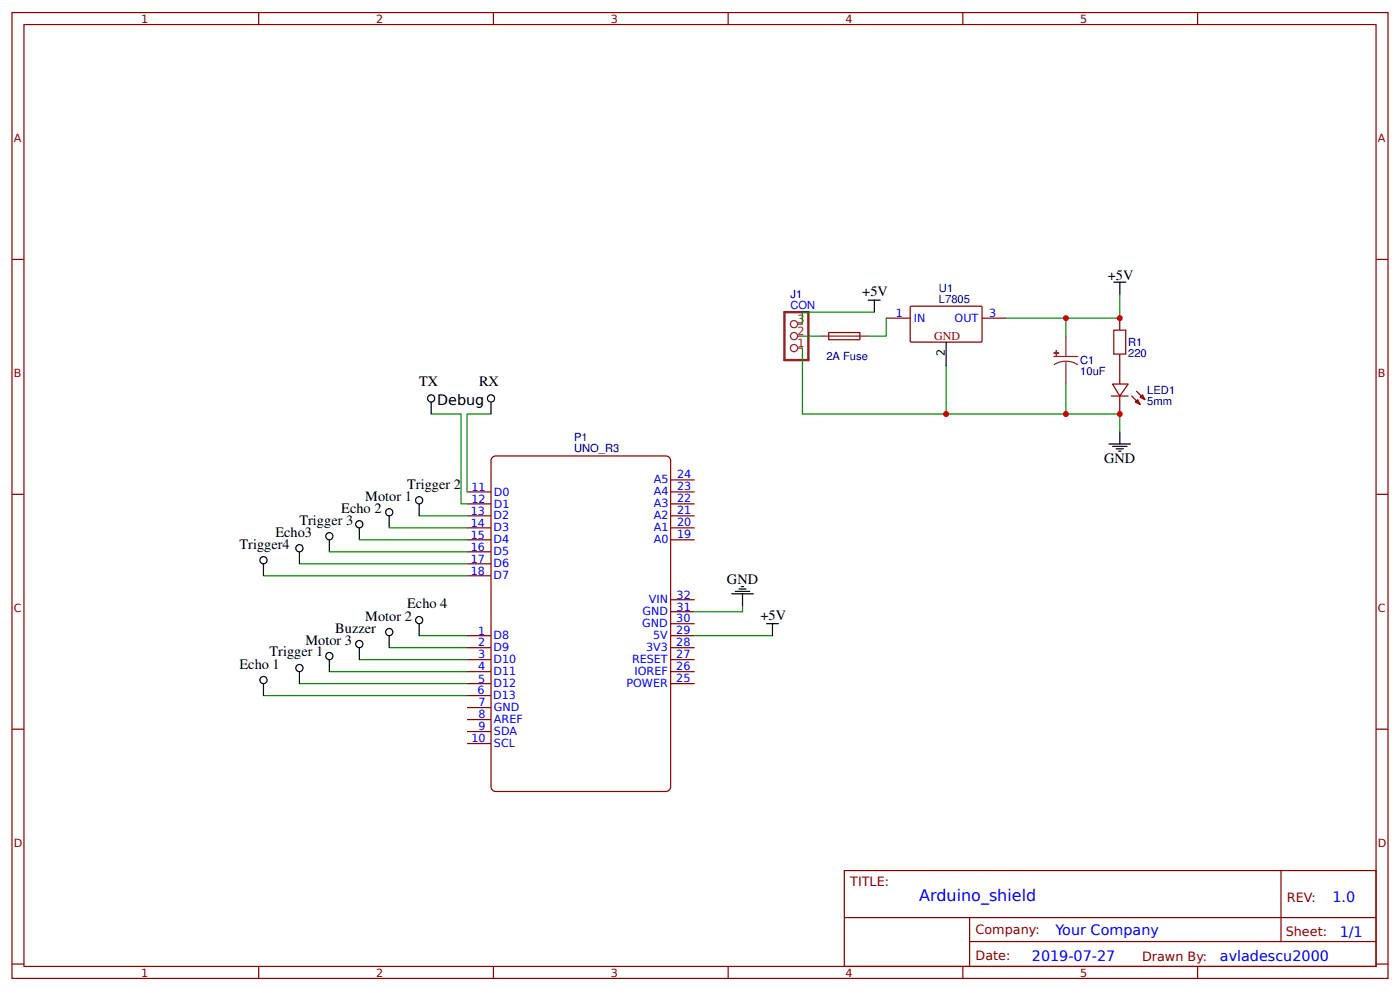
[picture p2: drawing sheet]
<svg xmlns="http://www.w3.org/2000/svg" width="309mm" height="219mm" viewBox="0 0 309 219" stroke-linecap="round" stroke-linejoin="round" font-family="sans-serif">
<g fill="none" stroke="#800" stroke-width=".26">
<path d="M2.6 2.8h304.1v213.2h-304.1zM5.3 5.4h298.7v208h-298.7zM57.1 2.8v2.6M109 2.8v2.6M160.9 2.8v2.6M212.7 2.8v2.6M264.6 2.8v2.6M2.6 57.3h2.7M304 57.3h2.7M183.1 73.4h6.8l.1 1.6h-6.9zM195.8 70.2h5.3M201.2 67.6h15.6l.2 .3-.1 7.5-.2 .1h-15.5l-.1-.2v-7.4z"/>
<path d="M217 70.2h5.2M247.4 70.2v2.7M247.4 78.2v6.6M245.5 87.4h3.7M245.8 84.8h3.4l-1.8 2.6zM247.4 87.4v4M250 87.4l1.9 1.9M250.8 88.8l.6-.6 .5 1.1zM251.1 86.4l1.8 1.8M251.9 87.7l.5-.5 .5 1zM2.6 109.1h2.7M103.2 108.6h5.3"/>
<path d="M103.2 111.3h5.3M103.2 113.9h5.3M103.2 116.5h5.3M103.2 119.2h5.3M148.2 108.6h5.3M148.2 111.3h5.3M148.2 113.9h5.3M148.2 116.5h5.3M148.2 119.2h5.3M148.2 106h5.3M304 109.1h2.7M103.2 121.8h5.3"/>
<path d="M103.2 124.5h5.3M103.2 127.1h5.3M148.2 137.7h5.3M148.2 135.1h5.3M148.2 132.4h5.3M103.2 140.4h5.3M103.2 143h5.3M103.2 145.7h5.3M103.2 148.3h5.3M103.2 150.9h5.3M103.2 153.6h5.3M103.2 156.2h5.3"/>
<path d="M103.2 158.9h5.3M148.2 140.4h5.3M148.2 143h5.3M148.2 145.7h5.3M148.2 148.3h5.3M148.2 150.9h5.3M2.6 161h2.7M103.2 161.5h5.3M103.2 164.2h5.3M304 161h2.7M186.5 192.2h117.5v21.2h-117.5zM283 192.2v15.7"/>
<path d="M2.6 212.9h2.7M57.1 213.4v2.6M109 213.4v2.6M160.9 213.4v2.6M186.6 202.6h117.3M212.7 213.4v2.6M214.2 207.9h89.7M214.2 202.6v10.6M264.6 213.4v2.6M304 212.9h2.7"/>
</g>
<path d="M108.7 101.1l.8-.4h37.6a1.06 1.06 0 0 1 1.1 1v72a1.06 1.06 0 0 1-1.1 1.1h-37.6a1.06 1.06 0 0 1-1-1.1v-72z" fill="none" stroke="#800000" stroke-width=".26"/>
<g fill="none" stroke="#080" stroke-width=".26">
<path d="M177.3 76.9v14.5h31.7v-10.6M177.3 74.2h3.9M193.1 68.9h-15.8v2.7M195.8 70.2v4h-4M235.5 70.2v4M247.4 65v5.2h-25.2M95.2 91.4h6.7v19.9h1.3M108.5 91.4h-5.3v17.2M235.5 84.8v6.6h-26.5M235.5 91.4h11.9v4M79.4 119.2h23.8M86 116.5h17.2"/>
<path d="M92.6 113.9h10.6M58.2 127.1h45M66.1 124.5h37.1M72.8 121.8h30.4M164 133.7v1.4h-10.5M58.2 153.6h45M66.1 150.9h37.1M72.8 148.3h30.4M79.4 145.7h23.8M86 143h17.2M92.6 140.4h10.6M153.5 140.4h17.2"/>
</g>
<g fill="none" stroke="#000" stroke-width=".26">
<path d="M191.8 66.3h2.7M193.1 66.3v2.6M209 75.5v5.3M246.1 62.3h2.6M247.4 62.3v2.7M95.2 88.8v2.6M108.5 88.8v2.6M245 98h4.8M245.8 98.6h3.2M246.6 99.1h1.6M247.1 99.6h.5M247.4 95.4v2.6"/>
<path d="M72.8 119.2v2.6M79.4 116.5v2.7M86 113.9v2.6M92.6 111.3v2.6M58.2 124.5v2.6M66.1 121.8v2.7M92.6 137.7v2.7M161.7 131.1h4.7M162.5 130.6h3.1M163.2 130h1.6M163.8 129.5h.5M164 131.1v2.6"/>
<path d="M169.3 137.7h2.7M170.7 137.7v2.7M58.2 150.9v2.7M66.1 148.3v2.6M72.8 145.7v2.6M79.4 143v2.7M86 140.4v2.6"/>
<circle cx="95.3" cy="88" r=".79"/>
<circle cx="108.5" cy="88" r=".79"/>
<circle cx="72.8" cy="118.4" r=".79"/>
<circle cx="79.4" cy="115.8" r=".79"/>
<circle cx="86" cy="113.1" r=".79"/>
<circle cx="92.6" cy="110.5" r=".79"/>
<circle cx="58.2" cy="123.7" r=".79"/>
<circle cx="66.1" cy="121" r=".79"/>
<circle cx="86" cy="139.6" r=".79"/>
<circle cx="92.6" cy="136.9" r=".79"/>
<circle cx="58.2" cy="150.2" r=".79"/>
<circle cx="66.1" cy="147.5" r=".79"/>
<circle cx="72.8" cy="144.9" r=".79"/>
<circle cx="79.4" cy="142.2" r=".79"/>
</g>
<g fill="none" stroke="#8d2323" stroke-width=".26">
<path d="M176.2 76.9h1.1M176.2 74.2h1.1M176.2 71.6h1.1M181.2 74.2h10.6M232.8 78.7h5.3M235.5 79.8l1.4 .1 1.2 .7M235.5 79.8l-1.4 .2-1.3 .6M235.5 74.2v4.5M235.5 79.8v5"/>
<circle cx="175.4" cy="71.6" r=".79"/>
<circle cx="175.4" cy="74.2" r=".79"/>
<circle cx="175.4" cy="76.9" r=".79"/>
</g>
<g fill="#8d2323" stroke="#8d2323" stroke-width=".26">
<path d="M232.8 77.9h1.1z"/>
<path d="M233.4 77.4v1z"/>
</g>
<path d="M173.3 68.9h5.3v10.6h-5.3z" fill="none" stroke="#8d2323" stroke-width=".53"/>
<path d="M246.1 72.9h2.6v5.3h-2.6z" fill="none" stroke="#a00000" stroke-width=".26"/>
<g fill="#c00">
<circle cx="235.5" cy="91.4" r=".66"/>
<circle cx="235.5" cy="70.2" r=".66"/>
<circle cx="247.4" cy="70.2" r=".66"/>
<circle cx="209" cy="91.4" r=".66"/>
<circle cx="247.4" cy="91.4" r=".66"/>
</g>
<text font-size="3.5" fill="#00f" x="203.1" y="199">Arduino_shield</text>
<g font-size="3.2">
<text x="190.5" y="65.4">+5V</text>
<text x="244.7" y="61.8">+5V</text>
<text x="92.6" y="85.3">TX</text>
<text x="96.6" y="89.4">Debug</text>
<text x="105.8" y="85.3">RX</text>
<text x="243.9" y="102.3">GND</text>
<text x="75.4" y="113.3">Echo 2</text>
<text x="80.7" y="110.7">Motor 1</text>
<text x="90" y="108">Trigger 2</text>
<text x="60.9" y="118.7">Echo3</text>
<text x="66.1" y="115.9">Trigger 3</text>
<text x="52.9" y="121.3">Trigger4</text>
<text x="160.6" y="129">GND</text>
<text x="80.7" y="137.2">Motor 2</text>
<text x="90" y="134.2">Echo 4</text>
<text x="168" y="136.9">+5V</text>
<text x="67.5" y="142.5">Motor 3</text>
<text x="74.1" y="139.8">Buzzer</text>
<text x="52.9" y="147.8">Echo 1</text>
<text x="59.5" y="144.8">Trigger 1</text>
</g>
<g font-size="3.2" fill="#00f">
<text x="294.4" y="199.2">1.0</text>
<text x="233.2" y="206.3">Your Company</text>
<text x="296" y="206.9">1/1</text>
<text x="228" y="212.2">2019-07-27</text>
<text x="269.5" y="212.1">avladescu2000</text>
</g>
<g font-size="2.8" fill="#800">
<text x="187.9" y="195.7">TITLE:</text>
<text x="284.3" y="199.2">REV:</text>
<text x="215.5" y="206.3">Company:</text>
<text x="284.1" y="206.8">Sheet:</text>
<text x="215.5" y="212.1">Date:</text>
<text x="252.3" y="212.1">Drawn By:</text>
</g>
<text font-size="2.6" fill="#800" x="206.4" y="75.2">GND</text>
<g font-size="2.5" fill="#800">
<text x="31.2" y="5">1</text>
<text x="83.1" y="5">2</text>
<text x="134.9" y="5">3</text>
<text x="186.8" y="5">4</text>
<text x="238.7" y="5">5</text>
<text x="3" y="31.4">A</text>
<text x="304.4" y="31.4">A</text>
<text x="3" y="83.2">B</text>
<text x="304.4" y="83.2">B</text>
<text x="3" y="135.1">C</text>
<text x="304.4" y="135.1">C</text>
<text x="3" y="186.9">D</text>
<text x="304.4" y="186.9">D</text>
<text x="31.2" y="215.6">1</text>
<text x="83.1" y="215.6">2</text>
<text x="134.9" y="215.6">3</text>
<text x="186.8" y="215.6">4</text>
<text x="238.7" y="215.6">5</text>
</g>
<g font-size="2.5" fill="#000080">
<text x="174.6" y="65.7">J1</text>
<text x="207.4" y="64.4">U1</text>
<text x="207.4" y="66.8">L7805</text>
<text x="249.2" y="76.4">R1</text>
<text x="182.6" y="79.4">2A Fuse</text>
<text x="238.7" y="82.7">10uF</text>
<text x="238.7" y="80.4">C1</text>
<text x="249.2" y="78.8">220</text>
<text x="253.5" y="89.4">5mm</text>
<text x="253.5" y="87">LED1</text>
<text x="126.8" y="99.9">UNO_R3</text>
<text x="126.8" y="97.5">P1</text>
</g>
<g font-size="2.5" fill="#00f">
<text x="174.6" y="68.1">CON</text>
<text x="197.9" y="70">1</text>
<text x="201.9" y="71">IN</text>
<text x="210.9" y="71">OUT</text>
<text x="218.5" y="70">3</text>
<text x="144.5" y="106.7">A5</text>
<text x="149.6" y="105.7">24</text>
<text x="104" y="113.6">13</text>
<text x="104.1" y="108.4">11</text>
<text x="104.1" y="111">12</text>
<text x="109.1" y="109.4">D0</text>
<text x="109.1" y="112.1">D1</text>
<text x="144.5" y="112">A3</text>
<text x="144.5" y="109.4">A4</text>
<text x="149.6" y="113.6">21</text>
<text x="149.6" y="110.9">22</text>
<text x="149.6" y="108.3">23</text>
<text x="104" y="116.3">14</text>
<text x="104" y="118.9">15</text>
<text x="109" y="114.7">D2</text>
<text x="109" y="117.3">D3</text>
<text x="109" y="120">D4</text>
<text x="144.5" y="119.9">A0</text>
<text x="144.5" y="117.3">A1</text>
<text x="144.5" y="114.6">A2</text>
<text x="149.6" y="118.9">19</text>
<text x="149.6" y="116.2">20</text>
<text x="104" y="121.6">16</text>
<text x="104" y="124.2">17</text>
<text x="109" y="122.6">D5</text>
<text x="109" y="125.3">D6</text>
<text x="104" y="126.9">18</text>
<text x="109" y="127.9">D7</text>
<text x="142" y="135.9">GND</text>
<text x="143.4" y="133.2">VIN</text>
<text x="149.4" y="137.4">30</text>
<text x="149.5" y="134.8">31</text>
<text x="149.5" y="132.2">32</text>
<text x="105.6" y="140.1">1</text>
<text x="105.6" y="142.7">2</text>
<text x="109" y="141.2">D8</text>
<text x="109" y="143.8">D9</text>
<text x="141.9" y="138.5">GND</text>
<text x="142.7" y="143.8">3V3</text>
<text x="144.3" y="141.1">5V</text>
<text x="149.4" y="140.1">29</text>
<text x="149.4" y="142.7">28</text>
<text x="105.6" y="145.4">3</text>
<text x="105.6" y="148">4</text>
<text x="109" y="146.4">D10</text>
<text x="109" y="149.1">D11</text>
<text x="139.6" y="146.4">RESET</text>
<text x="140.2" y="149.1">IOREF</text>
<text x="149.4" y="148">26</text>
<text x="149.4" y="145.4">27</text>
<text x="105.5" y="153.3">6</text>
<text x="105.6" y="150.7">5</text>
<text x="105.7" y="156">7</text>
<text x="108.9" y="154.3">D13</text>
<text x="109" y="151.8">D12</text>
<text x="138.4" y="151.7">POWER</text>
<text x="149.4" y="150.6">25</text>
<text x="105.7" y="158.6">8</text>
<text x="105.7" y="161.3">9</text>
<text x="109.1" y="157">GND</text>
<text x="109.1" y="159.7">AREF</text>
<text x="104.1" y="163.9">10</text>
<text x="109.1" y="162.3">SDA</text>
<text x="109.1" y="165">SCL</text>
</g>
<g font-size="2.5" fill="#8d2323">
<text x="176.2" y="71.3">3</text>
<text x="176.2" y="76.6">1</text>
<text x="176.2" y="74">2</text>
</g>
<text font-size="2.5" x="208.8" y="78.7" transform="rotate(-90 208.8 78.7)">2</text>
</svg>
